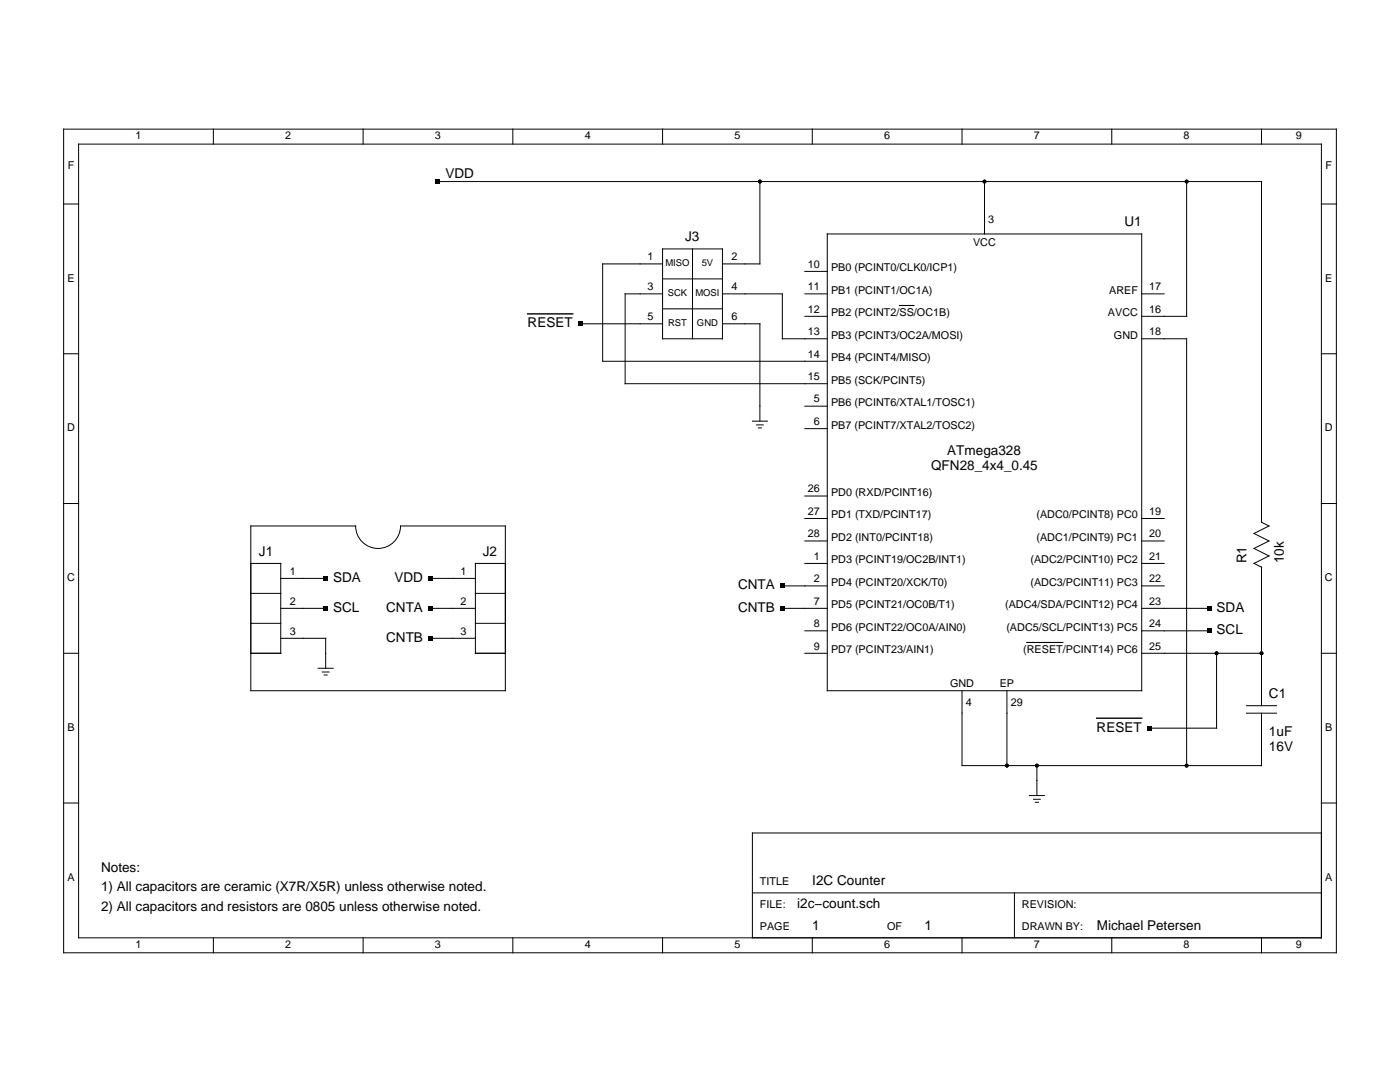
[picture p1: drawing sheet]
<svg xmlns="http://www.w3.org/2000/svg" width="279mm" height="216mm" viewBox="0 0 279 216" stroke-linecap="round" stroke-linejoin="round" font-family="sans-serif">
<g fill="none" stroke="#000" stroke-width=".2">
<path d="M12.7 25.8h254v164.3h-254zM15.7 28.8h248v158.3h-248zM42.6 25.8v3M72.5 25.8v3M87.4 36.2h164.4v68l1.5 .8-3 1.4 3 1.5-3 1.5 3 1.5-3 1.5 1.5 .8v27.6M102.3 25.8v3M132.2 25.8v3M151.7 36.2v16.5h-7.5M162.1 25.8v3M192 25.8v3M196.5 36.2v10.5M221.9 25.8v3"/>
<path d="M236.8 36.2v26.9h-8.9M251.8 25.8v3M12.7 40.7h3M132.2 49.7h12v17.9h-12zM132.2 58.6h-7.4v18h40.3M132.2 52.7h-11.9v19.4h44.8M132.2 55.6h12M138.2 49.7v17.9M144.2 58.6h11.9v9h9M160.6 58.6h4.5M160.6 54.2h4.5M165.1 46.7h62.8v91.1h-62.8z"/>
<path d="M227.9 58.6h4.4M263.7 40.7h3M12.7 70.6h3M115.8 64.6h16.4M132.2 61.6h12M144.2 64.6h7.5v19.4M160.6 63.1h4.5M227.9 67.6h8.9v85.2M263.7 70.6h3M150.2 84h2.9M151 84.8h1.3M151.4 85.4h.6"/>
<path d="M160.6 81h4.5M160.6 85.5h4.5M160.6 99h4.5M12.7 100.5h3M50.1 105h20.9a4.5 4.5 0 0 0 4.5 4.4 4.5 4.5 0 0 0 4.4-4.4h21v32.8h-50.8zM50.1 112.4h5.9v18h-5.9M50.1 118.4h5.9M56 115.4h9M85.9 115.4h9M94.9 118.4h6M100.9 112.4h-6v18h6M156.1 116.9h9"/>
<path d="M160.6 103.5h4.5M160.6 107.9h4.5M160.6 112.4h4.5M227.9 103.5h4.4M227.9 107.9h4.4M227.9 112.4h4.4M227.9 116.9h4.4M263.7 100.5h3M12.7 130.4h3M50.1 124.4h5.9M56 121.4h9M56 127.4h9v5.9"/>
<path d="M63.5 133.3h3M64.3 134.1h1.4M64.7 134.7h.6M85.9 121.4h9M85.9 127.4h9M94.9 124.4h6M156.1 121.4h9M160.6 130.4h4.5M160.6 125.9h4.5M192 137.8v15h59.8v-10.5M201 137.8v15M227.9 130.4h23.9"/>
<path d="M227.9 121.4h13.4M227.9 125.9h13.4M242.8 130.4v14.9h-13.5M263.7 130.4h3M205.4 158.7h3M206.3 159.5h1.3M206.9 152.8v5.9M248.8 140.8h5.9M248.8 142.3h5.9M12.7 160.2h3M150.2 178.2h113.5M202.5 178.2v8.9"/>
<path d="M206.6 160.1h.6M263.7 166.2h-113.5v20.9M263.7 160.2h3M42.6 187.1v3M72.5 187.1v3M102.3 187.1v3M132.2 187.1v3M162.1 187.1v3M192 187.1v3M221.9 187.1v3M251.8 187.1v3"/>
</g>
<path d="M179.5 61h2.9M204.9 128.2h7.2" fill="none" stroke="#000" stroke-width=".22"/>
<path d="M105.3 62.6h9M218.9 143.3h9" fill="none" stroke="#000" stroke-width=".27"/>
<g fill="#000">
<path d="M87 35.8h.9v.9h-.9zM115.3 64.2h.9v.9h-.9zM64.5 115h.9v.9h-.9zM85.5 115h.9v.9h-.9zM155.7 116.5h.9v.9h-.9zM64.5 120.9h.9v.9h-.9zM85.5 120.9h.9v.9h-.9zM85.5 126.9h.9v.9h-.9zM155.7 120.9h.9v.9h-.9zM240.9 125.4h.8v.9h-.8zM240.9 120.9h.8v.9h-.8zM228.9 144.8h.9v.9h-.9z"/>
<circle cx="151.7" cy="36.2" r=".37"/>
<circle cx="196.5" cy="36.2" r=".37"/>
<circle cx="236.8" cy="36.2" r=".37"/>
<circle cx="242.8" cy="130.4" r=".37"/>
<circle cx="251.8" cy="130.4" r=".37"/>
<circle cx="201" cy="152.8" r=".37"/>
<circle cx="206.9" cy="152.8" r=".37"/>
<circle cx="236.8" cy="152.8" r=".37"/>
</g>
<g font-size="2.7">
<text x="88.9" y="35.5">VDD</text>
<text x="224.4" y="45.2">U1</text>
<text x="136.7" y="48.2">J3</text>
<text x="105.3" y="65.3">RESET</text>
<text x="185.8" y="93.7">QFN28_4x4_0.45</text>
<text x="189.1" y="90.8">ATmega328</text>
<text x="51.7" y="110.9">J1</text>
<text x="96.4" y="110.9">J2</text>
<text x="248.8" y="112.4" transform="rotate(-90 248.8 112.4)">R1</text>
<text x="256.2" y="112.4" transform="rotate(-90 256.2 112.4)">10k</text>
<text x="66.5" y="116.1">SDA</text>
<text x="78.7" y="116.1">VDD</text>
<text x="147.3" y="117.6">CNTA</text>
<text x="66.5" y="122.1">SCL</text>
<text x="77.1" y="122.1">CNTA</text>
<text x="147.3" y="122.1">CNTB</text>
<text x="242.8" y="122.1">SDA</text>
<text x="77.1" y="128.1">CNTB</text>
<text x="242.8" y="126.6">SCL</text>
<text x="253.3" y="139.3">C1</text>
<text x="218.9" y="146">RESET</text>
<text x="253.3" y="146.8">1uF</text>
<text x="253.3" y="149.8">16V</text>
<text x="20.2" y="174">Notes:</text>
<text x="20.2" y="177.9">1) All capacitors are ceramic (X7R/X5R) unless otherwise noted.</text>
<text x="162.1" y="176.7">I2C Counter</text>
<text x="20.2" y="181.8">2) All capacitors and resistors are 0805 unless otherwise noted.</text>
<text x="159.1" y="181.2">i2c−count.sch</text>
<text x="162.1" y="185.6">1</text>
<text x="184.5" y="185.6">1</text>
<text x="218.9" y="185.6">Michael Petersen</text>
</g>
<g font-size="2.2">
<text x="27" y="27.8">1</text>
<text x="56.9" y="27.8">2</text>
<text x="86.8" y="27.8">3</text>
<text x="116.7" y="27.8">4</text>
<text x="146.6" y="27.8">5</text>
<text x="176.5" y="27.8">6</text>
<text x="206.3" y="27.8">7</text>
<text x="236.2" y="27.8">8</text>
<text x="258.6" y="27.8">9</text>
<text x="13.5" y="33.8">F</text>
<text x="264.5" y="33.8">F</text>
<text x="197.2" y="44.4">3</text>
<text x="129.2" y="51.9">1</text>
<text x="146" y="51.9">2</text>
<text x="161.2" y="53.4">10</text>
<text x="194.2" y="49">VCC</text>
<text x="13.5" y="56.2">E</text>
<text x="129.2" y="57.9">3</text>
<text x="146" y="57.9">4</text>
<text x="161.2" y="57.9">11</text>
<text x="165.8" y="54.2">PB0 (PCINT0/CLK0/ICP1)</text>
<text x="165.8" y="58.6">PB1 (PCINT1/OC1A)</text>
<text x="221.4" y="58.6">AREF</text>
<text x="229.3" y="57.9">17</text>
<text x="264.5" y="56.2">E</text>
<text x="129.2" y="63.9">5</text>
<text x="146" y="63.9">6</text>
<text x="161.2" y="62.4">12</text>
<text x="165.8" y="63.1">PB2 (PCINT2/SS/OC1B)</text>
<text x="221.1" y="63.1">AVCC</text>
<text x="229.3" y="62.4">16</text>
<text x="161.2" y="66.9">13</text>
<text x="161.2" y="71.3">14</text>
<text x="165.8" y="67.6">PB3 (PCINT3/OC2A/MOSI)</text>
<text x="222.3" y="67.6">GND</text>
<text x="229.3" y="66.9">18</text>
<text x="161.2" y="75.8">15</text>
<text x="165.8" y="72.1">PB4 (PCINT4/MISO)</text>
<text x="165.8" y="76.6">PB5 (SCK/PCINT5)</text>
<text x="162.4" y="80.3">5</text>
<text x="165.8" y="81">PB6 (PCINT6/XTAL1/TOSC1)</text>
<text x="13.4" y="86.1">D</text>
<text x="162.4" y="84.8">6</text>
<text x="165.8" y="85.5">PB7 (PCINT7/XTAL2/TOSC2)</text>
<text x="264.4" y="86.1">D</text>
<text x="161.2" y="98.2">26</text>
<text x="165.8" y="99">PD0 (RXD/PCINT16)</text>
<text x="161.2" y="102.7">27</text>
<text x="161.2" y="107.2">28</text>
<text x="165.8" y="103.5">PD1 (TXD/PCINT17)</text>
<text x="165.8" y="107.9">PD2 (INT0/PCINT18)</text>
<text x="206.8" y="103.5">(ADC0/PCINT8) PC0</text>
<text x="206.8" y="107.9">(ADC1/PCINT9) PC1</text>
<text x="229.3" y="102.7">19</text>
<text x="229.3" y="107.2">20</text>
<text x="162.4" y="111.7">1</text>
<text x="165.8" y="112.4">PD3 (PCINT19/OC2B/INT1)</text>
<text x="205.6" y="112.4">(ADC2/PCINT10) PC2</text>
<text x="229.3" y="111.7">21</text>
<text x="13.4" y="116">C</text>
<text x="57.8" y="114.7">1</text>
<text x="91.9" y="114.7">1</text>
<text x="162.4" y="116.2">2</text>
<text x="165.8" y="116.9">PD4 (PCINT20/XCK/T0)</text>
<text x="205.6" y="116.9">(ADC3/PCINT11) PC3</text>
<text x="229.3" y="116.2">22</text>
<text x="264.4" y="116">C</text>
<text x="57.8" y="120.6">2</text>
<text x="91.9" y="120.6">2</text>
<text x="162.4" y="120.6">7</text>
<text x="162.4" y="125.1">8</text>
<text x="165.8" y="121.4">PD5 (PCINT21/OC0B/T1)</text>
<text x="165.8" y="125.9">PD6 (PCINT22/OC0A/AIN0)</text>
<text x="200.6" y="121.4">(ADC4/SDA/PCINT12) PC4</text>
<text x="200.8" y="125.9">(ADC5/SCL/PCINT13) PC5</text>
<text x="229.3" y="120.6">23</text>
<text x="229.3" y="125.1">24</text>
<text x="57.8" y="126.6">3</text>
<text x="91.9" y="126.6">3</text>
<text x="162.4" y="129.6">9</text>
<text x="165.8" y="130.4">PD7 (PCINT23/AIN1)</text>
<text x="204.2" y="130.4">(RESET/PCINT14) PC6</text>
<text x="229.3" y="129.6">25</text>
<text x="189.6" y="137.1">GND</text>
<text x="199.5" y="137.1">EP</text>
<text x="192.7" y="140.8">4</text>
<text x="201.7" y="140.8">29</text>
<text x="13.5" y="145.9">B</text>
<text x="264.5" y="145.9">B</text>
<text x="13.5" y="175.7">A</text>
<text x="151.7" y="176.7">TITLE</text>
<text x="264.5" y="175.7">A</text>
<text x="151.7" y="181.2">FILE:</text>
<text x="151.7" y="185.6">PAGE</text>
<text x="177.1" y="185.6">OF</text>
<text x="203.9" y="181.2">REVISION:</text>
<text x="203.9" y="185.6">DRAWN BY:</text>
<text x="27" y="189.2">1</text>
<text x="56.9" y="189.2">2</text>
<text x="86.8" y="189.2">3</text>
<text x="116.7" y="189.2">4</text>
<text x="146.6" y="189.2">5</text>
<text x="176.5" y="189.2">6</text>
<text x="206.3" y="189.2">7</text>
<text x="236.2" y="189.2">8</text>
<text x="258.6" y="189.2">9</text>
</g>
<g font-size="1.9">
<text x="132.8" y="53.2">MISO</text>
<text x="140" y="53.2">5V</text>
<text x="133.3" y="59.1">SCK</text>
<text x="138.8" y="59.1">MOSI</text>
<text x="133.3" y="65.1">RST</text>
<text x="139.1" y="65.1">GND</text>
</g>
</svg>
